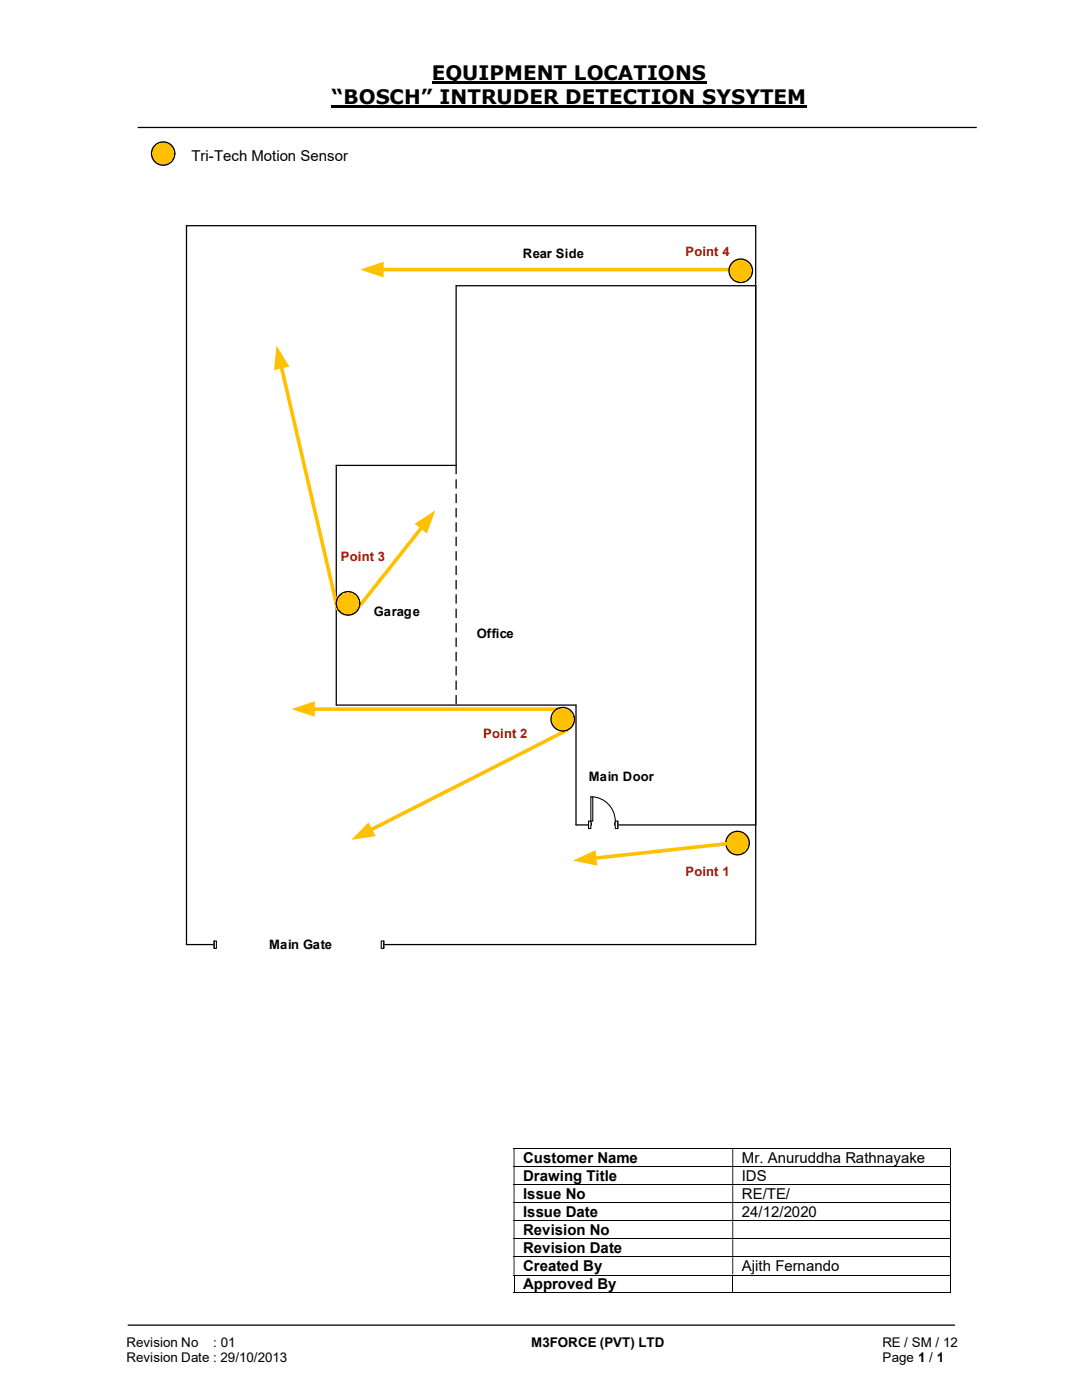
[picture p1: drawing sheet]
<svg xmlns="http://www.w3.org/2000/svg" width="216mm" height="279mm" viewBox="0 0 216 279" stroke-linecap="round" stroke-linejoin="round" font-family="sans-serif">
<path d="M86.1 16.5h54.9M66.2 21.3h94.8" fill="none" stroke="#000" stroke-width=".42"/>
<path d="M27.5 25.4h167.4M25.5 264.5h165" fill="none" stroke="#000" stroke-width=".25"/>
<g fill="none" stroke="#000" stroke-width=".2">
<path d="M102.5 229.2h87M102.5 232.8h87M102.5 236.4h87M189.6 229.3v3.4M189.6 232.9v3.4M189.6 236.5v3.4M102.5 240h87M102.5 243.6h87M102.5 247.2h87M102.5 250.8h87M102.5 254.5h87M102.5 258h43.6"/>
<path d="M102.6 254.6v3.5M146.2 254.6v3.5M146.3 258h43.2M189.6 240.1v3.5M189.6 243.7v3.4M189.6 247.3v3.4M189.6 250.9v3.5M189.6 254.6v3.5"/>
</g>
<g fill="#000">
<path d="M189.5 229.2h.2v.1h-.2zM102.5 229.3h.2v3.4h-.2zM146.1 229.3h.2v3.4h-.2z" fill-rule="evenodd"/>
<path d="M189.5 232.7h.2v.2h-.2zM102.5 232.9h.2v3.4h-.2zM146.1 232.9h.2v3.4h-.2z" fill-rule="evenodd"/>
<path d="M189.5 236.3h.2v.2h-.2zM102.5 236.5h.2v3.4h-.2zM146.1 236.5h.2v3.4h-.2z" fill-rule="evenodd"/>
<path d="M189.5 239.9h.2v.2h-.2zM102.5 240.1h.2v3.5h-.2zM146.1 240.1h.2v3.5h-.2z" fill-rule="evenodd"/>
<path d="M189.5 243.6h.2v.1h-.2zM102.5 243.7h.2v3.4h-.2zM146.1 243.7h.2v3.4h-.2z" fill-rule="evenodd"/>
<path d="M189.5 247.1h.2v.2h-.2zM102.5 247.3h.2v3.4h-.2zM146.1 247.3h.2v3.4h-.2z" fill-rule="evenodd"/>
<path d="M189.5 250.7h.2v.2h-.2zM102.5 250.9h.2v3.5h-.2zM146.1 250.9h.2v3.5h-.2z" fill-rule="evenodd"/>
</g>
<path d="M189.5 254.4h.2v.2h-.2zM189.5 258h.2v.1h-.2z" fill="#000"/>
<path d="M76.2 53.8h69.3" fill="none" stroke="#ffc000" stroke-width=".72"/>
<path d="M71.9 53.8l4.6-1.6v3.2z" fill="#ffc000"/>
<path d="M37.2 45h113.6v143.5h-113.6zM150.8 57h-59.8v35.9h-23.9v47.8h47.8v23.9h35.9" fill="none" stroke="#000" stroke-width=".25"/>
<path d="M90.9 92.8l.2 .1v1.7l-.1 .1-.1-.1zM90.9 95.7l.2 .1v1.6l-.1 .1-.1-.1zM90.9 98.5l.2 .1v1.7l-.1 .1-.1-.1zM90.9 101.4l.2 .1v1.7l-.1 .1-.1-.1zM90.9 104.3l.2 .1v1.6l-.1 .2-.1-.2zM90.9 107.1l.2 .1v1.7l-.1 .1-.1-.1zM90.9 110l.2 .1v1.7l-.1 .1-.1-.1zM90.9 112.9l.2 .1v1.6l-.1 .2-.1-.2zM90.9 115.8h.2v1.7l-.1 .1-.1-.1zM90.9 118.6l.2 .1v1.7l-.1 .1-.1-.1zM90.9 121.5l.2 .1v1.6l-.1 .2-.1-.2zM90.9 124.4l.2 .1v1.6l-.1 .1-.1-.1zM90.9 127.2l.2 .1v1.7l-.1 .1-.1-.1zM90.9 130.1l.2 .1v1.7l-.1 .1-.1-.1zM90.9 133l.2 .1v1.6l-.1 .1-.1-.1zM90.9 135.8l.2 .1v1.7l-.1 .1-.1-.1zM90.9 138.7l.2 .1v1.7l-.1 .1-.1-.1z" fill="#000"/>
<circle cx="147.8" cy="54" r="2.35" fill="#ffc000"/>
<circle cx="147.8" cy="54" r="2.35" fill="none" stroke="#000" stroke-width=".25"/>
<circle cx="147.2" cy="168.3" r="2.35" fill="#ffc000"/>
<circle cx="147.2" cy="168.3" r="2.35" fill="none" stroke="#000" stroke-width=".25"/>
<path d="M117.4 163.8h5.9v1.6h-5.9z" fill="#fff"/>
<path d="M117.4 163.8h5.9v1.6h-5.9z" fill="none" stroke="#fff" stroke-width=".21"/>
<path d="M117.4 163.9h.5v1.5h-.5zM122.8 163.9v1.5h.5v-1.5z" fill-rule="evenodd" fill="#fff"/>
<path d="M117.9 164.3v-.4h-.5v1.5h.5v-.8M122.8 164.3v-.4h.5v1.5h-.5v-.8" fill="none" stroke="#000" stroke-width=".21"/>
<path d="M117.9 164.3h.1v.3h-.1zM122.6 164.3v.3h.2v-.3z" fill-rule="evenodd" fill="#fff"/>
<path d="M117.9 159a4.9 4.9 0 0 1 4.9 4.9M117.4 163.9v1.5M117.9 164.3h.1v.3h-.1M122.8 164.3h-.2v.3h.2M123.3 163.9v1.5" fill="none" stroke="#000" stroke-width=".21"/>
<path d="M117.9 159h.4v4.9h-.4z" fill-rule="evenodd" fill="#fff"/>
<path d="M117.9 159h.4v4.9h-.4z" fill="none" stroke="#000" stroke-width=".21"/>
<path d="M84.2 105.2l-12.5 15.8" fill="none" stroke="#ffc000" stroke-width=".72"/>
<path d="M82.8 104.5l4.1-2.6-1.7 4.6z" fill="#ffc000"/>
<path d="M77.4 109.9l3.8 3z" fill-rule="evenodd" fill="#fff"/>
<path d="M144.8 168.4l-26.2 2.9" fill="none" stroke="#ffc000" stroke-width=".72"/>
<path d="M114.3 171.7l4.5-2 .4 3.1z" fill="#ffc000"/>
<path d="M129.3 167.7l.5 4.8z" fill-rule="evenodd" fill="#fff"/>
<path d="M56.1 73.2l11.3 48.3" fill="none" stroke="#ffc000" stroke-width=".72"/>
<path d="M55.2 69l2.5 4.2-3 .7z" fill="#ffc000"/>
<path d="M58.9 95.8l4.7-1.1z" fill-rule="evenodd" fill="#fff"/>
<path d="M62.4 141.5h49.2" fill="none" stroke="#ffc000" stroke-width=".72"/>
<path d="M58.1 141.5l4.7-1.5v3z" fill="#ffc000"/>
<path d="M113.2 145.7l-39.3 20" fill="none" stroke="#ffc000" stroke-width=".72"/>
<path d="M73.5 164.1l1.5 2.8-4.9 .7z" fill="#ffc000"/>
<path d="M90.6 154.5l2.2 4.3z" fill-rule="evenodd" fill="#fff"/>
<circle cx="112.3" cy="143.5" r="2.35" fill="#ffc000"/>
<circle cx="112.3" cy="143.5" r="2.35" fill="none" stroke="#000" stroke-width=".25"/>
<circle cx="69.5" cy="120.4" r="2.35" fill="#ffc000"/>
<circle cx="69.5" cy="120.4" r="2.35" fill="none" stroke="#000" stroke-width=".25"/>
<path d="M42.7 187.7h33.9v1.6h-33.9z" fill="#fff"/>
<path d="M42.7 187.7h33.9v1.6h-33.9z" fill="none" stroke="#fff" stroke-width=".21"/>
<path d="M76.1 187.8v1.5h.5v-1.5zM42.7 187.8h.5v1.5h-.5z" fill-rule="evenodd" fill="#fff"/>
<path d="M42.7 187.8h.5v1.5h-.5zM42.7 187.8v1.5M76.1 187.8h.5v1.5h-.5zM76.6 187.8v1.5" fill="none" stroke="#000" stroke-width=".21"/>
<circle cx="32.6" cy="30.6" r="2.33" fill="#ffc000"/>
<circle cx="32.6" cy="30.6" r="2.33" fill="none" stroke="#000" stroke-width=".25"/>
<g font-size="4">
<text x="86.1" y="16">EQUIPMENT LOCATIONS</text>
<text x="66.2" y="20.8">“BOSCH” INTRUDER DETECTION SYSYTEM</text>
</g>
<g font-size="3">
<text x="38.2" y="32.1">Tri-Tech Motion Sensor</text>
<text x="104.4" y="232.1">Customer Name</text>
<text x="148" y="232.1">Mr. Anuruddha Rathnayake</text>
<text x="104.4" y="235.7">Drawing Title</text>
<text x="104.4" y="239.3">Issue No</text>
<text x="148" y="235.7">IDS</text>
<text x="148" y="239.3">RE/TE/</text>
<text x="104.4" y="242.9">Issue Date</text>
<text x="148" y="242.9">24/12/2020</text>
<text x="104.4" y="246.5">Revision No</text>
<text x="104.4" y="250.1">Revision Date</text>
<text x="104.4" y="253.7">Created By</text>
<text x="104.4" y="257.3">Approved By</text>
<text x="148" y="253.7">Ajith Fernando</text>
</g>
<g font-size="2.7">
<text x="25.2" y="268.8">Revision No</text>
<text x="42.6" y="268.8">: 01</text>
<text x="106" y="268.8">M3FORCE (PVT) LTD</text>
<text x="176.1" y="268.8">RE / SM / 12</text>
<text x="25.2" y="271.8">Revision Date : 29/10/2013</text>
<text x="176.1" y="271.8">Page 1 / 1</text>
</g>
<g font-size="2.6">
<text x="104.3" y="51.5">Rear Side</text>
<text x="74.6" y="122.9">Garage</text>
<text x="95.1" y="127.4">Office</text>
<text x="117.5" y="155.8">Main Door</text>
<text x="53.7" y="189.4">Main Gate</text>
</g>
<g font-size="2.6" fill="#c00000">
<text x="136.8" y="51.1">Point 4</text>
<text x="68" y="112.1">Point 3</text>
<text x="96.4" y="147.2">Point 2</text>
<text x="136.8" y="174.8">Point 1</text>
</g>
</svg>
